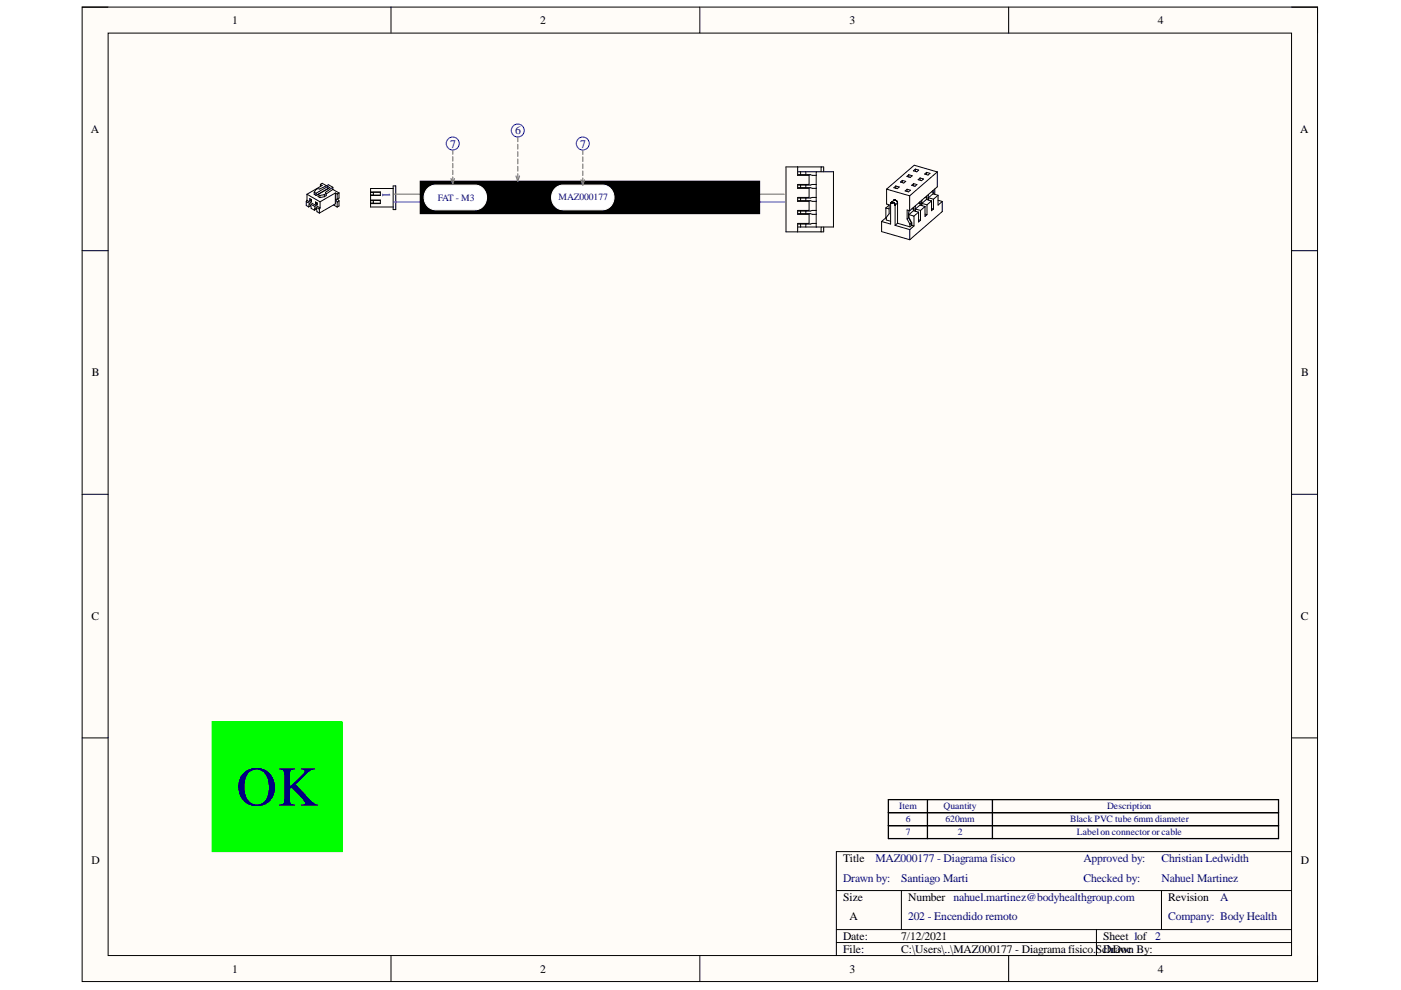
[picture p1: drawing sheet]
<svg xmlns="http://www.w3.org/2000/svg" width="297mm" height="210mm" viewBox="0 0 297 210" stroke-linecap="round" stroke-linejoin="round" font-family="sans-serif">
<path d="M17.4 1.5h261.9v206.6h-261.9z" fill-rule="evenodd" fill="#fffcf8"/>
<path d="M17.4 1.5h261.9v206.6h-261.9z" fill="none" stroke="#000" stroke-width=".21"/>
<path d="M22.9 7h250.9v195.6h-250.9z" fill-rule="evenodd" fill="#fffcf8"/>
<g fill="none" stroke="#000" stroke-width=".21">
<path d="M17.4 1.5h5.5M22.9 7h250.9v195.6h-250.9zM82.9 1.5v5.5M148.4 1.5v5.5M213.9 1.5v5.5M273.8 1.5h5.5v5.5M67.9 39.1l.4 .2-3.2 1.9M67.9 39.1l.4-.2 .9 .5M67.9 39.1v.4M69.5 40l-2.5 1.4M69.5 40h.1M69.5 39.5l.4 .3-2.5 1.4"/>
<path d="M69.5 39.5l-2.5 1.5M69.5 39.5v.5M70.6 39.7l-1-.5-1.8 .9-.4-.1-.4 .2-.4 .6M70.6 39.7l-1.6 1.1 .2 .2M70.6 39.7v.5M83.4 39.4h.5v5h-.5zM83.4 40h-4.8v3.9h4.8M89.1 38.4h72v6.9h-72zM169.1 35.4v1.8h2.4v1.9h-2.4v.8h2.4v2h-2.4v.8h2.4v1.9h-2.4v.8h2.4v2h-2.4v1.8M169.1 36.4h7.6v11.7h-7.6M169.1 37l4 .2M169.1 39.8l4 .1"/>
<path d="M169.7 36.4v.6M169.7 39.2v.6M170.8 36.4v.6M170.8 39.2v.6M173.1 36.4v11.7M173.1 39.1l-4 .1M174.1 35.4v1M174.6 36.4v-1h-8v13.8h8v-1.1M189.5 39.8l.4-.4 .7 .2-.4 .4zM189.9 39.4v.5M190.9 38.6l.4-.4 .7 .3-.4 .3zM191.3 38.2v.5"/>
<path d="M192.3 37.4l.4-.3 .7 .2-.4 .3zM192.7 37.1v.4M193.3 39.3l.4-.4 .7 .2-.4 .4zM193.7 36.2l.4-.3 .7 .2-.4 .3zM193.7 38.9v.5M194.1 35.9v.4M194.7 38.1l.4-.4 .7 .3-.4 .3zM195.1 37.7v.5M196 36.9l.5-.4 .7 .3-.4 .3zM196.5 36.5v.5M198.7 36.5l-4.9-1.5-5.8 5.1M198.7 36.5l-5.8 5"/>
<path d="M198.7 36.5v3.1l-5.8 5.1M17.4 53.2h5.5M64.9 42.7l2.8 1.6M64.9 42.7v.9l.5 .3M65.1 41.2l2.8 1.6M65.1 41.2v1.3M65.1 42.5l2.8 1.6M65.1 42.5l-.2 .2M65.4 43.9l.1-.5 .4 .2 .1 .6 .7 .4M65.7 42.1l.3 .2v.4l-.3-.2zM65.9 43.6l-.5 .3M65.9 42.4l-.2 .1"/>
<path d="M65.9 42.4h.1M65.9 42.3v.1M66.6 40.8v.4l.4 .2M66.6 40.8l.4 .2M66.7 44.6l.1-.5 .3 .2 .1 .6 .5 .3M66.9 42.8l.4 .2v.4l-.4-.2zM67 41v.4M67.1 44.3l-.4 .3M67.2 43.1l-.3 .1M67.2 43.1h.1M67.2 43v.1M67.4 41.2v.5l.4 .2"/>
<path d="M67.4 41.2l.4 .3M67.7 44.3v.9M67.8 41.5v.4M67.9 44.1l-.2 .2M67.9 42.8v1.3M68.8 41.7l-1 .2M68.8 41.3l-1 .2M68.8 41.3v.4M69.2 41v.5l-.4 .2M69.2 41l-.4 .3M70.6 40.2l1.3 .7M70.6 40.2l-1.4 .9"/>
<path d="M70.7 43.4l.8 .5M71.1 40.9l.4 .2M71.1 40.9l-3.2 1.9M71.1 40.9v2.3l-3.4 2M71.5 41.1v1.1M71.5 42.8v1.1M71.5 42.2l-.4 .1 .4 .5M71.6 42.2l.3 .4M71.9 40.9l-.4 .2M71.9 40.9v1.1l-.4 .2M71.9 42.6v1.1l-.4 .2M71.9 42.6l-.4 .2"/>
<path d="M78.6 42.4h2v.8h-2M78.6 43h.6M78.6 40.7h2v.7h-2M78.6 41.3l2 .1M78.6 40.8h.6M79.2 42.5v.6h1.4M80.6 40.8h-1.4v.6M80.6 42.5h-2M169.1 45.3l4 .1M169.1 42.6l4 .1M169.7 42v.6M169.7 44.8v.5"/>
<path d="M169.7 47.5v.6M170.8 42v.6M170.8 44.8v.5M170.8 47.5v.6M173.1 44.6l-4 .2M173.1 41.9l-4 .1M173.1 47.4l-4 .1M174.1 48.1v1.1M186.9 47v2.1l6 1.7M187.8 44.1l.7 .2M187.8 46.2l-.9 .8M187.8 44.1v2.1"/>
<path d="M187.8 46.2h.1M188 40.1v3.2l.5 .1v1.9l-.6 .8v.5l.9 .3M188 40.1l4.9 1.4M188.5 43.5l-.7 .6M188.8 43.1h.1M188.8 43.2v4.3l-1.9-.5M188.9 43.1h.1M188.9 43h.1M188.9 43l-.1 .1M188.9 42.9h.1M188.9 42.9v.1M189 42.9l-.1 .1"/>
<path d="M189 42.9h.1M189.1 42.9h-.1M189.3 42.9h.1M189.4 42.9h-.4M189.4 42.9l.1 .1M189.5 43h.1M189.5 42.5h.1M189.5 43l.2 .3 .1 4.5M189.5 42.4v.1M189.5 42.4h.3M189.5 42.4l-.6 .5M189.6 43.1h.1"/>
<path d="M189.6 42.4h.1M189.7 43.1h.1M189.7 43.2v.1M189.7 43.3l.1 .1M189.7 42.4h.1M189.8 43.4h.1M189.8 47.8l3.1 .9M189.8 42.4l.1 .1M189.9 42.4v.1M189.9 42.5l.3 .3M189.9 42.5h.1M190.1 42.6h.1"/>
<path d="M190.2 42.7h.1M190.2 42.7l.1 .1M190.2 42.8h.1M190.3 42.8v.1M190.3 42.9v4.4M190.3 42.9h.1M190.3 43h.1M190.3 43l-.5 .5M190.3 47.3l-.5 .5M190.3 43.1h.1M190.3 47.3l2.6 .8M191.9 40.5l.4-.4 .7 .2-.4 .4z"/>
<path d="M192.3 40.1v.5M192.3 46.4l.6 1.2M192.6 46.2l-.3 .2M192.6 46.2l.6 1.1M192.7 45.5v.6l.6 1.1v.6M192.7 44.6l-.1 1.6M192.7 45.5l1.1 .3M192.9 44.7l-.6-.2v1.9M192.9 41.5v3.2M192.9 48.7v2.1M192.9 47.6v.5M193.2 47.3v.5"/>
<path d="M193.2 47.3l-.3 .3M193.2 47.8l-.3 .3M193.3 47.8h-.1M193.3 47.8l.5 .1M193.3 44.3l.4 .1M193.6 44l.1 .1M193.7 44.1v.3M193.7 44v.1M193.7 44.4v.3M193.8 45.8v2.1M193.8 47.9l-.9 .8M194.1 44.3l1.1 .3"/>
<path d="M194.1 43.6l-.1 1.2M194.1 44.3v.5M194.7 43.1l.4 .1M194.8 45v2.1l.4-.4M194.8 45l-1 .8M194.8 45l-1.1-.3-1 .8M194.8 46.6l.4 .1M195 42.9h.1M195 42.8v.1M195 42.9l.1 .3M195.1 43.2v.3M195.2 44.6v2.1"/>
<path d="M195.5 43.1l1 .3M195.5 42.4l-.1 1.2M195.5 43.1v.5M196.1 41.9l.4 .1M196.1 43.8v2.1l.4-.4M196.1 45.4l.4 .1M196.1 43.8l-.9 .8M196.1 43.8l-1.1-.3-.9 .8M196.3 41.7h.1M196.4 41.6v.1M196.4 41.7l.1 .3M196.5 42v.3"/>
<path d="M196.5 43.4v2.1M196.8 41.9l1.1 .3M196.8 41.2v1.2M196.8 41.9v.5M197.5 40.7l.4 .1M197.5 42.6l-1.1-.3-.9 .8M197.5 42.6v2.1l.4-.4M197.5 44.2l.4 .1M197.5 42.6l-1 .8M197.7 40.5h.1M197.8 40.5l.1 .3M197.8 40.4v.1"/>
<path d="M197.9 40.8v.3M197.9 42.2v2.1M198.2 40.1v1.1M198.9 41.4l-1.1-.3-1 .8M198.9 41.4v2.1l.9-.8M198.9 41.4l-1 .8M198.9 42.5l.9 .2M199.8 42.7v2.2l-6.9 5.9M273.8 53.2h5.5M17.4 104.8h5.5M273.8 104.8h5.5M17.4 156.5h5.5"/>
<path d="M273.8 156.5h5.5M177.3 188.8h96.5M177.3 197.1h96.5M177.3 199.8h96.5M191.1 188.8v8.3M232.5 197.1v5.5M246.3 188.8v8.3M273.8 180.6h-96.5v22M82.9 202.6v5.5M148.4 202.6v5.5M213.9 202.6v5.5M279.3 202.6v5.5"/>
</g>
<path d="M83.6 41.2h82.7" fill="none" stroke="#f90" stroke-width=".27"/>
<path d="M83.6 42.8h82.7" fill="none" stroke="#90f" stroke-width=".27"/>
<path d="M89.1 38.4h72v6.9h-72z" fill-rule="evenodd" fill="#000"/>
<path d="M90.8 39.8l1-.5 .5-.1h8.4a2.63 2.63 0 0 1 2.5 2.7 2.63 2.63 0 0 1-2.5 2.6h-8.4a2.65 2.65 0 0 1-2.3-1.8 2.65 2.65 0 0 1 .8-2.9z" fill="#fff"/>
<path d="M90.8 39.8l1-.5 .5-.1h8.4a2.63 2.63 0 0 1 2.5 2.7 2.63 2.63 0 0 1-2.5 2.6h-8.4a2.65 2.65 0 0 1-2.3-1.8 2.65 2.65 0 0 1 .8-2.9z" fill="none" stroke="#fff" stroke-width=".21"/>
<path d="M117.8 39.8l1-.5 .6-.1h8.4a2.63 2.63 0 0 1 2.4 2.7 2.63 2.63 0 0 1-2.4 2.6h-8.4a2.65 2.65 0 0 1-2.4-1.8 2.65 2.65 0 0 1 .8-2.9z" fill="#fff"/>
<path d="M117.8 39.8l1-.5 .6-.1h8.4a2.63 2.63 0 0 1 2.4 2.7 2.63 2.63 0 0 1-2.4 2.6h-8.4a2.65 2.65 0 0 1-2.4-1.8 2.65 2.65 0 0 1 .8-2.9z" fill="none" stroke="#fff" stroke-width=".21"/>
<g fill="none" stroke="#00f" stroke-width=".21">
<circle cx="96" cy="30.4" r="1.38"/>
<circle cx="109.8" cy="27.7" r="1.38"/>
<circle cx="123.6" cy="30.4" r="1.38"/>
</g>
<g fill="none" stroke="#808080" stroke-width=".27">
<path d="M95.6 37.9l.4 1.1 .4-1.1M96 31.8v.9M96 33.2v.9M96 34.7v.9M96 36.1v.9M96 37.5v.9M109.4 37.3l.4 1.1 .3-1.1M109.8 29.1v.9M109.8 30.6v1M109.8 32.2v.9M109.8 33.7v1M109.8 35.3v1"/>
<path d="M109.8 36.9v.9M123.2 38.1l.4 1.1 .3-1.1M123.6 31.8v.9M123.6 33.3v.9M123.6 34.8v.9M123.6 36.3v.9M123.6 37.8v.9"/>
</g>
<path d="M188.4 169.5h82.7v8.3h-82.7zM188.4 172.3h82.7M188.4 175.1h82.7M196.6 169.5v8.3M210.4 169.5v8.3" fill="none" stroke="#000" stroke-width=".27"/>
<path d="M45 153h27.6v27.6h-27.6z" fill-rule="evenodd" fill="#0f0"/>
<path d="M45 153h27.6v27.6h-27.6z" fill="none" stroke="#0f0" stroke-width=".21"/>
<text font-size="11.9" fill="#000080" x="50.1" y="170.8">OK</text>
<g font-size="2.5">
<text x="49.2" y="5.1">1</text>
<text x="114.5" y="5.1">2</text>
<text x="180.1" y="5.1">3</text>
<text x="245.5" y="5.1">4</text>
<text x="19.3" y="28.1">A</text>
<text x="275.7" y="28.1">A</text>
<text x="19.5" y="79.8">B</text>
<text x="275.9" y="79.8">B</text>
<text x="19.4" y="131.5">C</text>
<text x="275.8" y="131.5">C</text>
<text x="19.4" y="183.1">D</text>
<text x="178.7" y="182.8">Title</text>
<text x="275.8" y="183.1">D</text>
<text x="178.7" y="191">Size</text>
<text x="192.5" y="191">Number nahuel.martinez@bodyhealthgroup.com</text>
<text x="247.7" y="191">Revision</text>
<text x="180.1" y="195.2">A</text>
<text x="178.7" y="199.3">Date:</text>
<text x="178.7" y="202.1">File:</text>
<text x="191.1" y="199.3">7/12/2021</text>
<text x="191.1" y="202.1">C:\Users\..\MAZ000177 - Diagrama físico.ScDrawn By:</text>
<text x="233.9" y="199.3">Sheet 1of 2</text>
<text x="234.8" y="202.1">hDoc</text>
<text x="49.2" y="206.2">1</text>
<text x="114.5" y="206.2">2</text>
<text x="180.1" y="206.2">3</text>
<text x="245.5" y="206.2">4</text>
</g>
<g font-size="2.5" fill="#000080">
<text x="109.2" y="28.5">6</text>
<text x="95.4" y="31.3">7</text>
<text x="123" y="31.3">7</text>
<text x="81.1" y="40.7" transform="rotate(90 81.1 40.7)">1</text>
<text x="185.6" y="182.8">MAZ000177 - Diagrama físico</text>
<text x="229.8" y="182.8">Approved by:</text>
<text x="246.2" y="182.8">Christian Ledwidth</text>
<text x="178.7" y="187">Drawn by:</text>
<text x="191.1" y="187">Santiago Marti</text>
<text x="229.8" y="187">Checked by:</text>
<text x="246.2" y="187">Nahuel Martinez</text>
<text x="258.7" y="191">A</text>
<text x="192.5" y="195.2">202 - Encendido remoto</text>
<text x="247.7" y="195.2">Company: Body Health</text>
</g>
<g font-size="2" fill="#000080">
<text x="92.8" y="42.7">FAT - M3</text>
<text x="118.4" y="42.4">MAZ000177</text>
<text x="190.7" y="171.6">Item</text>
<text x="200.1" y="171.6">Quantity</text>
<text x="234.7" y="171.6">Description</text>
<text x="192" y="177.1">7</text>
<text x="192" y="174.4">6</text>
<text x="200.5" y="174.4">620mm</text>
<text x="203.1" y="177.1">2</text>
<text x="226.9" y="174.4">Black PVC tube 6mm diameter</text>
<text x="228.3" y="177.1">Labelon connector or cable</text>
</g>
</svg>
